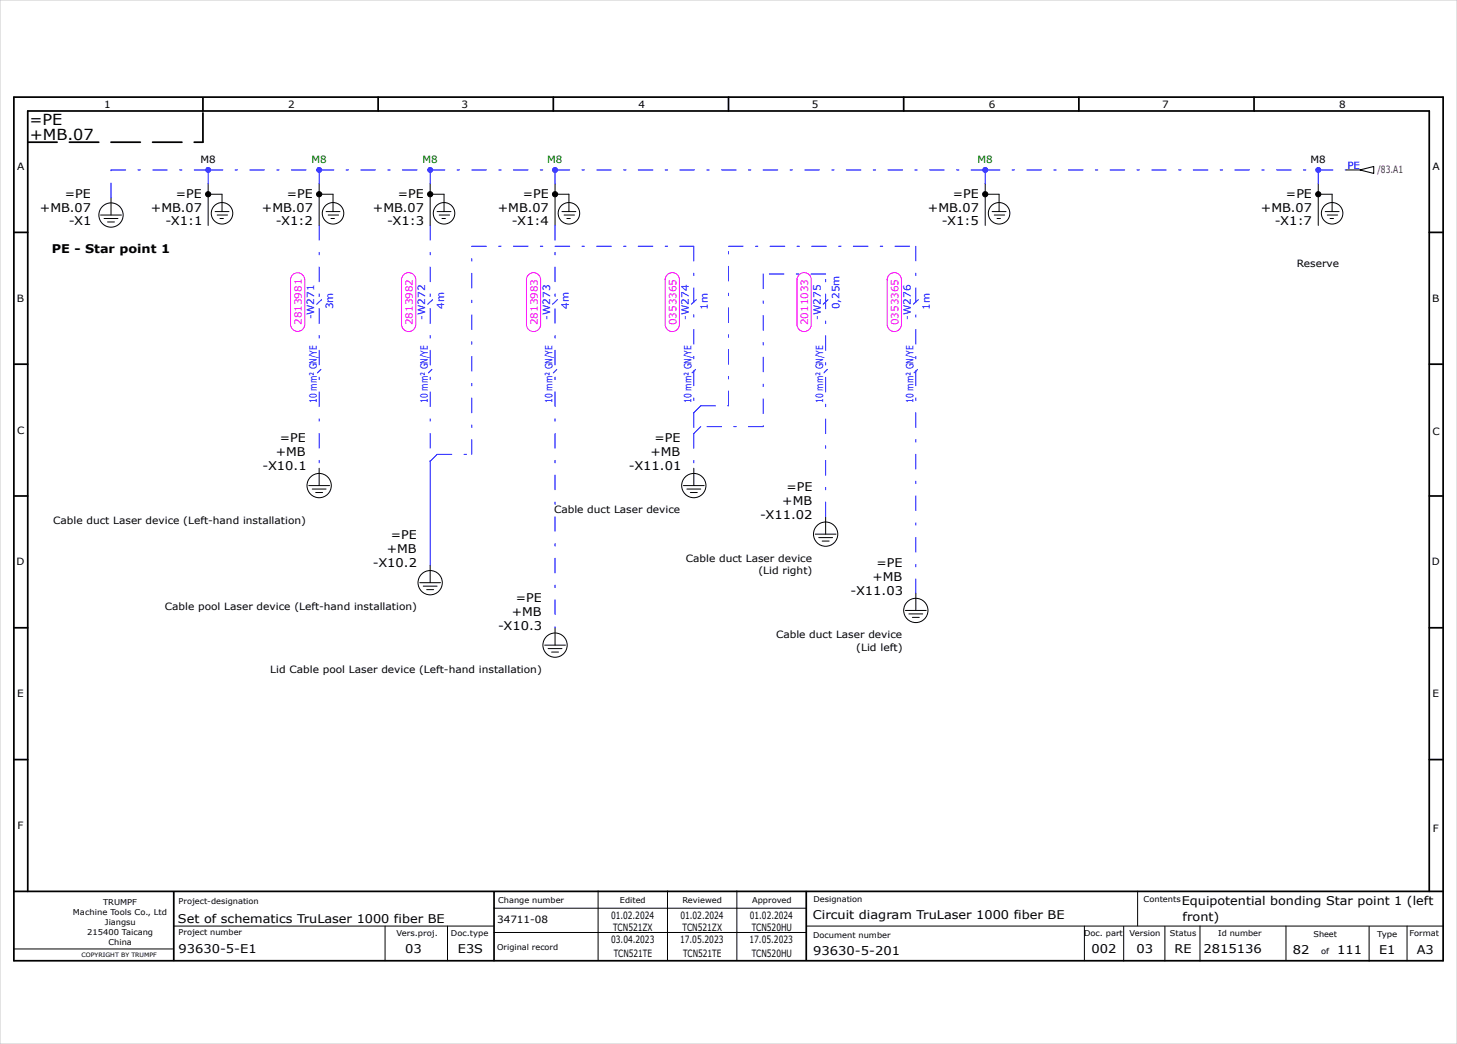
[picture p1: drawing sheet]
<svg xmlns="http://www.w3.org/2000/svg" width="420mm" height="301mm" viewBox="0 0 420 301" stroke-linecap="round" stroke-linejoin="round" font-family="sans-serif">
<g fill="none" stroke="#000" stroke-width=".5">
<path d="M4 28h412v249h-412zM58.5 28.2v3.8M109 28v4M159.5 28v4M210 28v4M260.5 28v4M311 28v4M361.5 28v4M4 67h4M412 67h4M4 105h4M412 105h4"/>
<path d="M4 143h4M412 143h4M4 181h4M412 181h4M4 219h4M412 219h4M4 257h412M8 257v-225h404v225M50.1 257.1v19.8M142.4 257.2v19.8M232.4 257.1v19.7"/>
</g>
<g fill="none" stroke="#000" stroke-width=".29">
<path d="M32 57v5M60 56h4v5M60 53v12M92 56h4v5M92 53v12M124 56h4v5M124 53v12M160 56h4v5M160 53v12M284 56h4v5M284 53v12M380 56h4v5"/>
<path d="M380 53v12M388 49h4M29 62h6M30 63h4M31 64h2M62 61h4M62.6 62h3M63.4 63h1M94 61h4M94.6 62h3M95.4 63h1M126 61h4"/>
<path d="M126.6 62h3M127.4 63h1M162 61h4M162.6 62h3M163.4 63h1M286 61h4M286.6 62h3M287.4 63h1M382 61h4M382.6 62h3M383.4 63h1M89 140h6"/>
<path d="M92 135v5M197 140h6M200 135v5M90 141h4M91 142h2M198 141h4M199 142h2M235 154h6M236 155h4M237 156h2M238 149v5M121 168h6"/>
<path d="M122 169h4M123 170h2M124 163v5M261 176h6M262 177h4M263 178h2M264 171v5M157 186h6M158 187h4M159 188h2M160 181v5M172.4 256.9v20"/>
<path d="M192.4 256.9v20M212.4 256.9v20M327.9 256.9v10M4.1 273.6h45.7M50.1 267h92.2M111 267v10M129 267v10M142.4 261.9h90M142.4 268.9h90M232.5 267h183.5M312.6 267v10M323.9 267.1v10"/>
<path d="M335.8 267.1v10M345.9 267v10.1M370.7 267v9.8M394.7 267.1v10M405.6 267v10"/>
<circle cx="32" cy="62" r="3.5"/>
<circle cx="64" cy="61.5" r="3.1"/>
<circle cx="96" cy="61.5" r="3.1"/>
<circle cx="128" cy="61.5" r="3.1"/>
<circle cx="164" cy="61.5" r="3.1"/>
<circle cx="288" cy="61.5" r="3.1"/>
<circle cx="384" cy="61.5" r="3.1"/>
<circle cx="92" cy="140" r="3.5"/>
<circle cx="200" cy="140" r="3.5"/>
<circle cx="238" cy="154" r="3.5"/>
<circle cx="124" cy="168" r="3.5"/>
<circle cx="264" cy="176" r="3.5"/>
<circle cx="160" cy="186" r="3.5"/>
</g>
<path d="M8 41h50.5M58.5 41v-8.8" fill="none" stroke="#000" stroke-width=".5" stroke-dasharray="8.5 3.5"/>
<path d="M0 0h420v301h-420z" fill="none" stroke="#c9c9c9" stroke-width=".29"/>
<g fill="none" stroke="#00f" stroke-width=".29" stroke-dasharray="4.2 3.5 .7 3.5">
<path d="M32 57v-8M32 49h28M60 49v4M60 49h32M92 53v-4M92 49h32M124 49h36M124 53v-4M160 53v-4M160 49h124M284 49v4M284 49h96"/>
<path d="M380 49h8M380 53v-4M92 65v70M124 65v68M136 71h64M160 65v116M200 71v48M210 71h54M220 79v44M238 79h-18M264 71v100M200 119v6"/>
<path d="M202 117h8M210 117v-46M124 133l2-2M126 131h10M136 131v-60M200 125v10M220 123h-18M238 149v-70"/>
</g>
<g fill="#000" stroke="#000" stroke-width=".29">
<circle cx="60" cy="56" r=".75"/>
<circle cx="92" cy="56" r=".75"/>
<circle cx="124" cy="56" r=".75"/>
<circle cx="160" cy="56" r=".75"/>
<circle cx="284" cy="56" r=".75"/>
<circle cx="380" cy="56" r=".75"/>
</g>
<path d="M392 49l4-1v2z" fill="none" stroke="#000" stroke-width=".3"/>
<path d="M202 117l-2 2M124 133v30M202 123l-2 2" fill="none" stroke="#00f" stroke-width=".29"/>
<g fill="#00f">
<circle cx="60" cy="49" r=".85"/>
<circle cx="92" cy="49" r=".85"/>
<circle cx="160" cy="49" r=".85"/>
<circle cx="124" cy="49" r=".85"/>
<circle cx="380" cy="49" r=".85"/>
<circle cx="284" cy="49" r=".85"/>
</g>
<path d="M92.7 86.4l-1.4 1.3M124.7 86.4l-1.4 1.3M160.7 86.4l-1.4 1.3M200.7 86.4l-1.4 1.3M238.7 86.4l-1.4 1.3M264.7 86.4l-1.4 1.3M92.5 106.5l-1 1M124.5 106.5l-1 1M160.5 106.5l-1 1M200.5 106.5l-1 1M238.5 106.5l-1 1M264.5 106.5l-1 1" fill="none" stroke="#00f" stroke-width=".3"/>
<g fill="#fff" stroke="#f0f" stroke-width=".29">
<path d="M84.4 79.3a2.05 2.05 0 0 1 2.2-.5 2.05 2.05 0 0 1 1.3 1.9v12.8a2.05 2.05 0 0 1-2.1 2 2.05 2.05 0 0 1-2-2v-12.8z" fill-rule="evenodd"/>
<path d="M116.4 79.2a2.05 2.05 0 0 1 2.2-.4 2.05 2.05 0 0 1 1.2 1.8v12.9a2.05 2.05 0 0 1-2 2.1 2.05 2.05 0 0 1-2.1-2.1v-12.9z" fill-rule="evenodd"/>
<path d="M152.4 79.2a2.05 2.05 0 0 1 2.2-.4 2.05 2.05 0 0 1 1.3 1.8v12.9a2.05 2.05 0 0 1-2.1 2.1 2.05 2.05 0 0 1-2.1-2.1v-12.9z" fill-rule="evenodd"/>
<path d="M192.4 79.2a2.05 2.05 0 0 1 2.2-.4 2.05 2.05 0 0 1 1.2 1.8v12.9a2.05 2.05 0 0 1-2 2.1 2.05 2.05 0 0 1-2.1-2.1v-12.9z" fill-rule="evenodd"/>
<path d="M230.4 79.2a2.05 2.05 0 0 1 2.2-.4 2.05 2.05 0 0 1 1.3 1.8v12.9a2.05 2.05 0 0 1-2.1 2.1 2.05 2.05 0 0 1-2-2.1v-12.9z" fill-rule="evenodd"/>
<path d="M256.4 79.2a2.05 2.05 0 0 1 2.2-.4 2.05 2.05 0 0 1 1.3 1.8v12.9a2.05 2.05 0 0 1-2.1 2.1 2.05 2.05 0 0 1-2-2.1v-12.9z" fill-rule="evenodd"/>
</g>
<g font-size="4.4">
<text x="8.5" y="36">=PE</text>
<text x="8.6" y="40.5">+MB.07</text>
</g>
<g font-size="3.5">
<text x="18.7" y="57">=PE</text>
<text x="50.7" y="57">=PE</text>
<text x="82.7" y="57">=PE</text>
<text x="114.7" y="57">=PE</text>
<text x="150.7" y="57">=PE</text>
<text x="274.7" y="57">=PE</text>
<text x="370.7" y="57">=PE</text>
<text x="11.5" y="61">+MB.07</text>
<text x="19.8" y="65">-X1</text>
<text x="43.5" y="61">+MB.07</text>
<text x="47.7" y="65">-X1:1</text>
<text x="75.5" y="61">+MB.07</text>
<text x="79.5" y="65">-X1:2</text>
<text x="107.5" y="61">+MB.07</text>
<text x="111.6" y="65">-X1:3</text>
<text x="143.5" y="61">+MB.07</text>
<text x="147.5" y="65">-X1:4</text>
<text x="267.5" y="61">+MB.07</text>
<text x="271.5" y="65">-X1:5</text>
<text x="363.5" y="61">+MB.07</text>
<text x="367.5" y="65">-X1:7</text>
<text x="15" y="73">PE - Star point 1</text>
<text x="79.5" y="131.5">+MB</text>
<text x="80.7" y="127.5">=PE</text>
<text x="187.5" y="131.5">+MB</text>
<text x="188.7" y="127.5">=PE</text>
<text x="75.7" y="135.5">-X10.1</text>
<text x="181.3" y="135.5">-X11.01</text>
<text x="226.7" y="141.5">=PE</text>
<text x="219.1" y="149.5">-X11.02</text>
<text x="225.5" y="145.5">+MB</text>
<text x="112.7" y="155.5">=PE</text>
<text x="111.5" y="159.5">+MB</text>
<text x="107.5" y="163.5">-X10.2</text>
<text x="251.5" y="167.5">+MB</text>
<text x="252.7" y="163.5">=PE</text>
<text x="148.7" y="173.5">=PE</text>
<text x="245.2" y="171.5">-X11.03</text>
<text x="147.5" y="177.5">+MB</text>
<text x="143.6" y="181.5">-X10.3</text>
<text x="340.7" y="261">Equipotential bonding Star point 1 (left</text>
<text x="51.3" y="266">Set of schematics TruLaser 1000 fiber BE</text>
<text x="234.3" y="265">Circuit diagram TruLaser 1000 fiber BE</text>
<text x="340.9" y="265.5">front)</text>
<text x="51.5" y="274.7">93630-5-E1</text>
<text x="116.8" y="274.9">03</text>
<text x="132" y="274.9">E3S</text>
<text x="234.4" y="275.3">93630-5-201</text>
<text x="314.6" y="274.8">002</text>
<text x="327.6" y="274.9">03</text>
<text x="338.6" y="274.8">RE</text>
<text x="346.9" y="274.7">2815136</text>
<text x="372.7" y="275">82</text>
<text x="385.4" y="275">111</text>
<text x="397.6" y="275">E1</text>
<text x="408.4" y="275">A3</text>
</g>
<g font-size="2.9">
<text x="30" y="31">1</text>
<text x="83" y="31">2</text>
<text x="133.1" y="31">3</text>
<text x="184.1" y="31">4</text>
<text x="234.1" y="31">5</text>
<text x="285" y="31">6</text>
<text x="335" y="31">7</text>
<text x="386" y="31">8</text>
<text x="57.8" y="47">M8</text>
<text x="377.8" y="47">M8</text>
<text x="5" y="49">A</text>
<text x="413" y="49">A</text>
<text x="373.8" y="77">Reserve</text>
<text x="4.8" y="87">B</text>
<text x="412.8" y="87">B</text>
<text x="5" y="125">C</text>
<text x="413" y="125.5">C</text>
<text x="159.7" y="148">Cable duct Laser device</text>
<text x="15.3" y="151">Cable duct Laser device (Left-hand installation)</text>
<text x="197.7" y="162">Cable duct Laser device</text>
<text x="4.8" y="163">D</text>
<text x="218.6" y="165.6">(Lid right)</text>
<text x="412.7" y="163">D</text>
<text x="47.5" y="176">Cable pool Laser device (Left-hand installation)</text>
<text x="223.7" y="184">Cable duct Laser device</text>
<text x="246.8" y="187.6">(Lid left)</text>
<text x="77.9" y="194">Lid Cable pool Laser device (Left-hand installation)</text>
<text x="5" y="201">E</text>
<text x="413" y="201">E</text>
<text x="5.1" y="239">F</text>
<text x="413" y="240">F</text>
<text x="143.3" y="266">34711-08</text>
<text x="176.1" y="264.9">01.02.2024</text>
<text x="176.8" y="268.4">TCN521ZX</text>
<text x="196.1" y="264.9">01.02.2024</text>
<text x="196.8" y="268.4">TCN521ZX</text>
<text x="216.1" y="264.9">01.02.2024</text>
<text x="216.7" y="268.4">TCN520HU</text>
<text x="176.2" y="271.9">03.04.2023</text>
<text x="176.9" y="275.9">TCN521TE</text>
<text x="196" y="271.9">17.05.2023</text>
<text x="196.9" y="275.9">TCN521TE</text>
<text x="216" y="271.9">17.05.2023</text>
<text x="216.7" y="275.9">TCN520HU</text>
</g>
<g font-size="2.9" fill="#008000">
<text x="89.7" y="47">M8</text>
<text x="121.7" y="47">M8</text>
<text x="157.7" y="47">M8</text>
<text x="281.7" y="47">M8</text>
</g>
<g font-size="2.9" fill="#00f">
<text x="388.4" y="48.6">PE</text>
<text x="96" y="89.2" transform="rotate(-90 96 89.2)">3m</text>
<text x="128" y="89.1" transform="rotate(-90 128 89.1)">4m</text>
<text x="164" y="89.1" transform="rotate(-90 164 89.1)">4m</text>
<text x="204" y="89.4" transform="rotate(-90 204 89.4)">1m</text>
<text x="242" y="89.2" transform="rotate(-90 242 89.2)">0,25m</text>
<text x="268" y="89.4" transform="rotate(-90 268 89.4)">1m</text>
<text x="90.6" y="92.1" transform="rotate(-90 90.6 92.1)">-W271</text>
<text x="122.6" y="92.1" transform="rotate(-90 122.6 92.1)">-W272</text>
<text x="158.6" y="92.1" transform="rotate(-90 158.6 92.1)">-W273</text>
<text x="198.6" y="92.2" transform="rotate(-90 198.6 92.2)">-W274</text>
<text x="236.6" y="92.1" transform="rotate(-90 236.6 92.1)">-W275</text>
<text x="262.6" y="92.2" transform="rotate(-90 262.6 92.2)">-W276</text>
<text x="91.3" y="116.1" transform="rotate(-90 91.3 116.1)">10 mm² GN/YE</text>
<text x="123.3" y="116.1" transform="rotate(-90 123.3 116.1)">10 mm² GN/YE</text>
<text x="159.3" y="116.1" transform="rotate(-90 159.3 116.1)">10 mm² GN/YE</text>
<text x="199.3" y="116.1" transform="rotate(-90 199.3 116.1)">10 mm² GN/YE</text>
<text x="237.3" y="116.1" transform="rotate(-90 237.3 116.1)">10 mm² GN/YE</text>
<text x="263.3" y="116.1" transform="rotate(-90 263.3 116.1)">10 mm² GN/YE</text>
</g>
<text font-size="2.9" fill="#b60000" x="397.1" y="50">/83.A1</text>
<g font-size="2.9" fill="#f0f">
<text x="87" y="93.7" transform="rotate(-90 87 93.7)">2813981</text>
<text x="119" y="93.8" transform="rotate(-90 119 93.8)">2813982</text>
<text x="155" y="93.8" transform="rotate(-90 155 93.8)">2813983</text>
<text x="195" y="93.8" transform="rotate(-90 195 93.8)">0353365</text>
<text x="233" y="93.8" transform="rotate(-90 233 93.8)">2011033</text>
<text x="259" y="93.8" transform="rotate(-90 259 93.8)">0353365</text>
</g>
<g font-size="2.3">
<text x="21" y="263.8">Machine Tools Co., Ltd</text>
<text x="29.7" y="260.8">TRUMPF</text>
<text x="51.5" y="260.7">Project-designation</text>
<text x="143.6" y="260.4">Change number</text>
<text x="178.7" y="260.4">Edited</text>
<text x="196.7" y="260.4">Reviewed</text>
<text x="216.8" y="260.4">Approved</text>
<text x="234.5" y="260.2">Designation</text>
<text x="329.7" y="260.1">Contents</text>
<text x="25.2" y="269.6">215400 Taicang</text>
<text x="30.3" y="266.7">Jiangsu</text>
<text x="51.5" y="269.7">Project number</text>
<text x="114.3" y="269.9">Vers.proj.</text>
<text x="130" y="269.9">Doc.type</text>
<text x="312.5" y="269.8">Doc. part</text>
<text x="325.6" y="269.9">Version</text>
<text x="337.3" y="269.8">Status</text>
<text x="351.2" y="269.8">Id number</text>
<text x="406.4" y="270">Format</text>
<text x="31.3" y="272.5">China</text>
<text x="143.3" y="273.9">Original record</text>
<text x="234.4" y="270.3">Document number</text>
<text x="378.6" y="270">Sheet</text>
<text x="380.8" y="275">of</text>
<text x="397" y="270">Type</text>
</g>
<text font-size="1.7" x="23.5" y="275.8">COPYRIGHT BY TRUMPF</text>
</svg>
